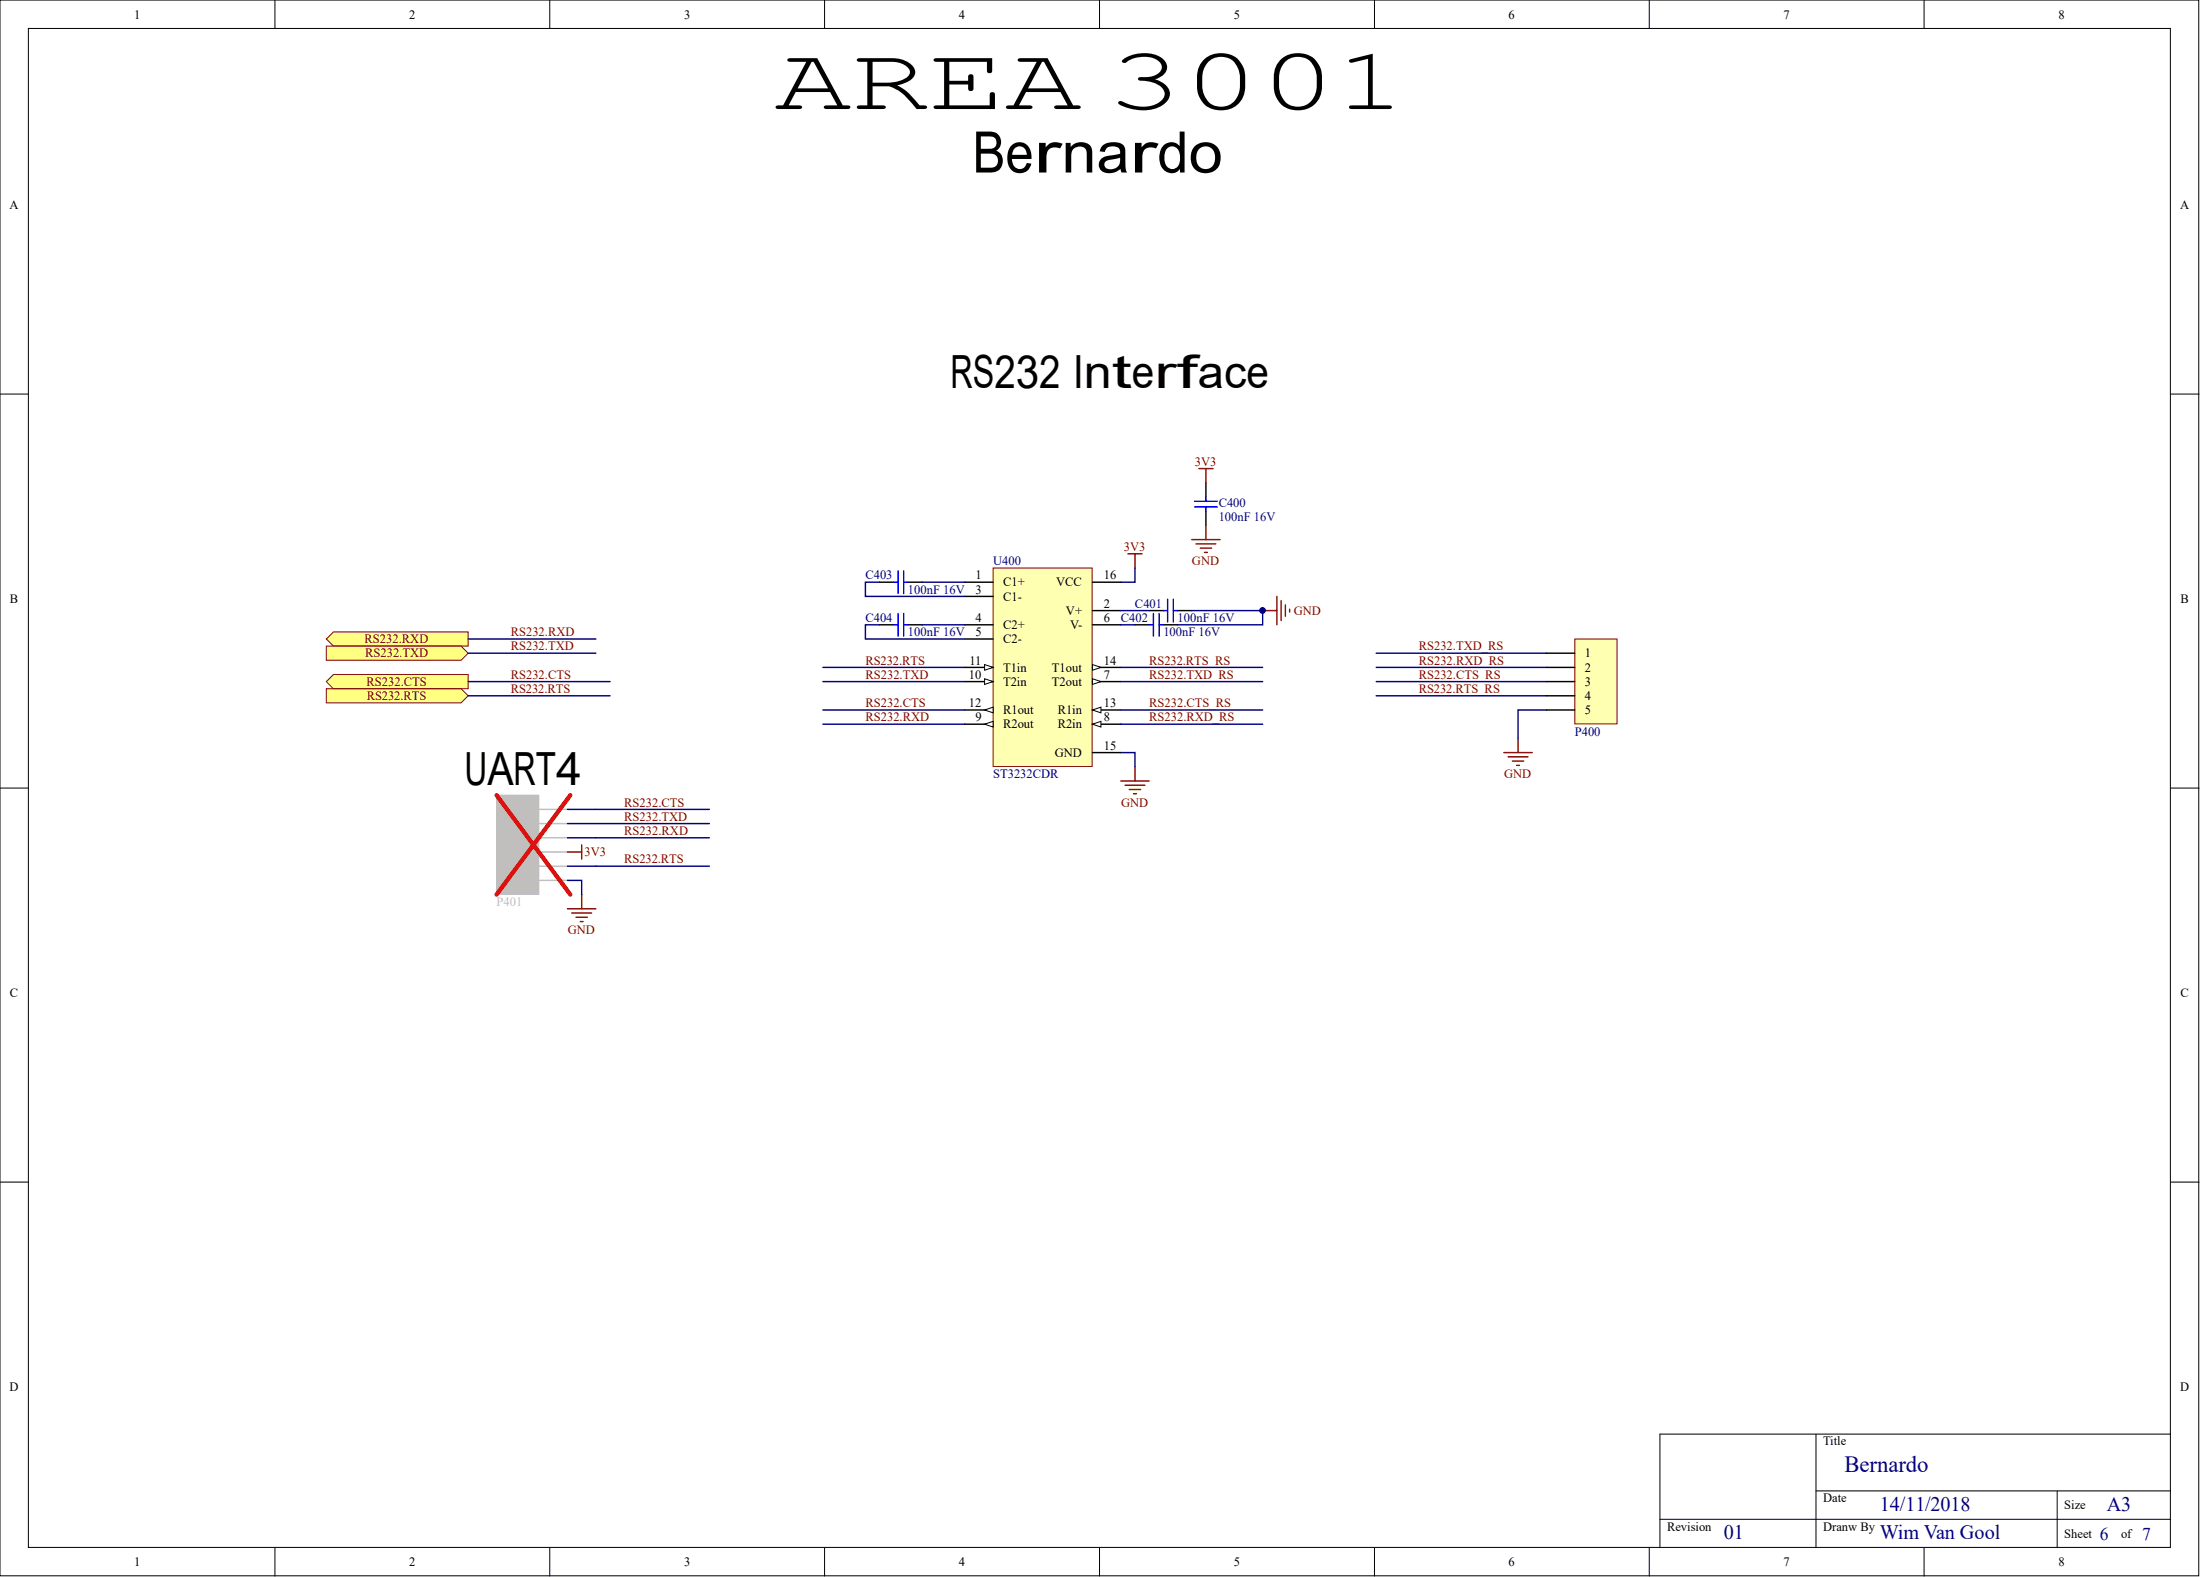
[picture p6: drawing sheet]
<svg xmlns="http://www.w3.org/2000/svg" width="393mm" height="282mm" viewBox="0 0 393 282" stroke-linecap="round" stroke-linejoin="round" font-family="sans-serif">
<g fill="#fff" stroke="#000" stroke-width=".18">
<path d="M0 0h393.1v281.7h-393.1z"/>
<path d="M5.1 5.1h383v271.5h-383z"/>
</g>
<g fill="none" stroke="#000" stroke-width=".18">
<path d="M49.2 0v5.1M98.3 0v5.1M147.4 0v5.1M196.6 0v5.1M245.7 0v5.1M294.9 0v5.1M344 0v5.1M0 70.4h5.1M388.1 70.4h5.1M0 140.9h5.1M388.1 140.9h5.1M0 211.3h5.1"/>
<path d="M388.1 211.3h5.1M324.7 256.3v20.3M388.1 256.3h-91.3v20.3M49.2 276.6v5.1M98.3 276.6v5.1M147.4 276.6v5.1M196.6 276.6v5.1M245.7 276.6v5.1M294.9 276.6v5.1M296.8 271.6h91.3M324.7 266.5h63.4M344 276.6v5.1"/>
<path d="M367.8 266.5v10.1"/>
</g>
<g fill="#ffff81" stroke="#810000" stroke-width=".18">
<path d="M59.6 112.9h24.1v2.6h-24.1l-1.3-1.3z" fill-rule="evenodd"/>
<path d="M58.3 115.5h24.1l1.3 1.3-1.3 1.2h-24.1z" fill-rule="evenodd"/>
<path d="M58.3 123.1h24.1l1.3 1.3-1.3 1.2h-24.1z" fill-rule="evenodd"/>
</g>
<g fill="none" stroke="#810000" stroke-width=".26">
<path d="M201.7 99h2.5M202.9 99v2.5M213.1 96.4h5M213.8 97.2h3.6M214.3 83.8h2.6M214.6 98h2M215.4 98.7h.5M215.6 83.8v2.5M215.6 93.9v2.5M200.4 139.6h5.1M202.9 137.1v2.5M268.9 134.5h5.1"/>
<path d="M269.6 135.3h3.6M270.4 136h2M271.2 136.8h.5M271.4 132v2.5M201.2 140.4h3.5M201.9 141.1h2M202.7 141.9h.5"/>
</g>
<path d="M215.6 86.3v2.5M215.6 91.4v2.5" fill="none" stroke="#000" stroke-width=".26"/>
<path d="M213.6 90.6h4M213.6 89.6h4M215.6 88.8v.8M215.6 90.6v.8" fill="none" stroke="#00f" stroke-width=".26"/>
<path d="M83.7 116.8h22.8M83.7 114.2h22.8M202.9 101.5v2.6h-2.5M246.1 116.8h30.4M246.1 119.3h30.4M83.7 124.4h25.4M200.4 134.5h2.5v2.6M276.5 126.9h-5.1v5.1" fill="none" stroke="#000081" stroke-width=".26"/>
<path d="M59.6 120.6h24.1v2.5h-24.1l-1.3-1.3z" fill-rule="evenodd" fill="#ffff81" stroke="#810000" stroke-width=".18"/>
<path d="M83.7 121.8h25.4M246.1 121.8h30.4M246.1 124.4h30.4" fill="none" stroke="#000081" stroke-width=".26"/>
<path d="M177.6 101.5h17.7v35.5h-17.7z" fill="#ffffb2" stroke="#810000" stroke-width=".18"/>
<path d="M172.5 119.3h5.1" fill="none" stroke="#000" stroke-width=".26"/>
<path d="M176 118.8l1.6 .5-1.6 .5z" fill="#fff"/>
<path d="M176 118.8l1.6 .5-1.6 .5z" fill="none" stroke="#000" stroke-width=".18"/>
<path d="M195.3 126.9h5.1" fill="none" stroke="#000" stroke-width=".26"/>
<path d="M195.3 126.9l1.5-.5v1z" fill="#fff"/>
<path d="M195.3 126.9l1.5-.5v1z" fill="none" stroke="#000" stroke-width=".18"/>
<path d="M195.3 129.4h5.1" fill="none" stroke="#000" stroke-width=".26"/>
<path d="M195.3 129.4l1.5-.5v1z" fill="#fff"/>
<path d="M195.3 129.4l1.5-.5v1z" fill="none" stroke="#000" stroke-width=".18"/>
<path d="M195.3 104.1h5.1M172.5 121.8h5.1" fill="none" stroke="#000" stroke-width=".26"/>
<path d="M176 121.3l1.6 .5-1.6 .5z" fill="#fff"/>
<path d="M176 121.3l1.6 .5-1.6 .5z" fill="none" stroke="#000" stroke-width=".18"/>
<path d="M172.5 126.9h5.1" fill="none" stroke="#000" stroke-width=".26"/>
<path d="M176 126.9l1.6-.5v1z" fill="#fff"/>
<path d="M176 126.9l1.6-.5v1z" fill="none" stroke="#000" stroke-width=".18"/>
<path d="M172.5 104.1h5.1M172.5 106.6h5.1M172.5 111.7h5.1M172.5 114.2h5.1M195.3 111.7h5.1M195.3 109.1h5.1M172.5 129.4h5.1M195.3 134.5h5.1" fill="none" stroke="#000" stroke-width=".26"/>
<path d="M176 129.4l1.6-.5v1z" fill="#fff"/>
<path d="M176 129.4l1.6-.5v1z" fill="none" stroke="#000" stroke-width=".18"/>
<path d="M195.3 119.3h5.1" fill="none" stroke="#000" stroke-width=".26"/>
<path d="M195.3 118.8l1.5 .5-1.5 .5z" fill="#fff"/>
<path d="M195.3 118.8l1.5 .5-1.5 .5z" fill="none" stroke="#000" stroke-width=".18"/>
<path d="M195.3 121.8h5.1" fill="none" stroke="#000" stroke-width=".26"/>
<path d="M195.3 121.3l1.5 .5-1.5 .5z" fill="#fff"/>
<path d="M195.3 121.3l1.5 .5-1.5 .5z" fill="none" stroke="#000" stroke-width=".18"/>
<path d="M157.3 111.7h2.5M157.3 104.1h2.5M162.3 111.7h2.6M162.3 104.1h2.6M202.9 111.7h2.6M205.5 109.1h2.5M208 111.7h2.5M210.5 109.1h2.6" fill="none" stroke="#000" stroke-width=".26"/>
<g fill="none" stroke="#00f" stroke-width=".26">
<path d="M159.8 111.7h.8M159.8 104.1h.8M160.6 102v4.1M160.6 109.6v4.1M161.6 111.7h.7M161.6 102v4.1M161.6 109.6v4.1M161.6 104.1h.7M205.5 111.7h.7M206.2 109.6v4.1M207.2 109.6v4.1M207.2 111.7h.8"/>
<path d="M208 109.1h.8M208.8 107.1v4.1M209.8 107.1v4.1M209.8 109.1h.7"/>
</g>
<g fill="none" stroke="#000081" stroke-width=".26">
<path d="M147.1 119.3h25.4M157.3 111.7h-2.6v2.5h17.8M157.3 104.1h-2.6v2.5h17.8M164.9 111.7h7.6M164.9 104.1h7.6M200.4 111.7h2.5M200.4 109.1h5.1M200.4 119.3h25.4M213.1 109.1h12.7v2.6h-15.3M147.1 129.4h25.4M147.1 121.8h25.4M147.1 126.9h25.4"/>
<path d="M200.4 129.4h25.4M200.4 121.8h25.4M200.4 126.9h25.4"/>
</g>
<circle cx="225.7" cy="109.1" r=".48" fill="#000081" stroke="#000081" stroke-width=".18"/>
<path d="M225.8 109.1h2.5M228.3 106.6v5.1M229.1 107.4v3.5M229.8 108.1v2.1M230.6 108.9v.5" fill="none" stroke="#810000" stroke-width=".26"/>
<path d="M281.6 114.2h7.5v15.2h-7.5z" fill="#ffffb2" stroke="#810000" stroke-width=".18"/>
<path d="M276.5 116.8h5.1M276.5 119.3h5.1M276.5 121.8h5.1M276.5 124.4h5.1M276.5 126.9h5.1" fill="none" stroke="#000" stroke-width=".26"/>
<path d="M101.5 152.3h2.5M104 151v2.5M104 159.9v2.5M101.5 162.4h5M102.2 163.2h3.6M103 164h2M103.7 164.7h.6" fill="none" stroke="#810000" stroke-width=".26"/>
<path d="M101.5 157.4h2.5v2.5M101.5 149.7h25.3M101.5 147.2h25.3M101.5 144.7h25.3M101.5 154.8h25.3" fill="none" stroke="#000081" stroke-width=".26"/>
<path d="M88.8 142.1h7.5v17.7h-7.5z" fill="#c1bfbd" stroke="#c1bfbd" stroke-width=".18"/>
<path d="M96.4 157.4h5.1M96.4 154.8h5.1M96.4 152.3h5.1M96.4 149.7h5.1M96.4 147.2h5.1M96.4 144.7h5.1" fill="none" stroke="#c1bfbd" stroke-width=".26"/>
<path d="M88.8 142.1l13.2 17.8M102 142.1l-13.2 17.8" fill="none" stroke="#f00" stroke-width=".77"/>
<text font-size="15.9" x="138.5" y="19.5">AREA 3001</text>
<text font-size="10.2" x="173.9" y="30.8">Bernardo</text>
<g font-size="8.2">
<text x="170" y="69.3">RS232 Interface</text>
<text x="83" y="140.4">UART4</text>
</g>
<text font-size="4.1" fill="#060080" x="329.8" y="263.1">Bernardo</text>
<g font-size="3.7" fill="#060080">
<text x="336.1" y="270">14/11/2018</text>
<text x="376.7" y="270">A3</text>
<text x="308.2" y="275.1">01</text>
<text x="336.1" y="275.1">Wim Van Gool</text>
</g>
<g font-size="3.2" fill="#060080">
<text x="375.4" y="275.2">6</text>
<text x="383" y="275.2">7</text>
</g>
<g font-size="2.3">
<text x="24" y="3.3">1</text>
<text x="73.1" y="3.3">2</text>
<text x="122.3" y="3.3">3</text>
<text x="171.4" y="3.3">4</text>
<text x="220.6" y="3.3">5</text>
<text x="269.7" y="3.3">6</text>
<text x="318.9" y="3.3">7</text>
<text x="368" y="3.3">8</text>
<text x="1.7" y="37.3">A</text>
<text x="389.8" y="37.3">A</text>
<text x="1.8" y="107.7">B</text>
<text x="174.4" y="103.6">1</text>
<text x="174.4" y="106.1">3</text>
<text x="179.3" y="104.8">C1+</text>
<text x="179.3" y="107.4">C1-</text>
<text x="188.9" y="104.8">VCC</text>
<text x="197.3" y="103.6">16</text>
<text x="389.9" y="107.7">B</text>
<text x="174.4" y="111.2">4</text>
<text x="174.4" y="113.7">5</text>
<text x="179.3" y="112.4">C2+</text>
<text x="190.6" y="109.9">V+</text>
<text x="191.3" y="112.4">V-</text>
<text x="197.3" y="108.6">2</text>
<text x="197.3" y="111.2">6</text>
<text x="173.3" y="118.8">11</text>
<text x="179.3" y="115">C2-</text>
<text x="197.3" y="118.8">14</text>
<text x="283.3" y="117.5">1</text>
<text x="173.3" y="121.3">10</text>
<text x="179.3" y="120.1">T1in</text>
<text x="179.3" y="122.6">T2in</text>
<text x="188.1" y="120.1">T1out</text>
<text x="188.1" y="122.6">T2out</text>
<text x="197.3" y="121.3">7</text>
<text x="283.3" y="120.1">2</text>
<text x="283.3" y="122.6">3</text>
<text x="283.3" y="125.1">4</text>
<text x="173.3" y="126.4">12</text>
<text x="174.4" y="128.9">9</text>
<text x="179.3" y="127.7">R1out</text>
<text x="179.3" y="130.2">R2out</text>
<text x="189.1" y="127.7">R1in</text>
<text x="189.1" y="130.2">R2in</text>
<text x="197.3" y="126.4">13</text>
<text x="197.3" y="128.9">8</text>
<text x="283.3" y="127.7">5</text>
<text x="188.6" y="135.3">GND</text>
<text x="197.3" y="134">15</text>
<text x="1.8" y="178.1">C</text>
<text x="389.9" y="178.1">C</text>
<text x="1.7" y="248.5">D</text>
<text x="389.8" y="248.5">D</text>
<text x="326" y="258.4">Title</text>
<text x="326" y="268.5">Date</text>
<text x="369.1" y="269.8">Size</text>
<text x="298.1" y="273.6">Revision</text>
<text x="326" y="273.6">Dranw By</text>
<text x="369.1" y="274.9">Sheet</text>
<text x="379.2" y="274.9">of</text>
<text x="24" y="279.9">1</text>
<text x="73.1" y="279.9">2</text>
<text x="122.3" y="279.9">3</text>
<text x="171.4" y="279.9">4</text>
<text x="220.6" y="279.9">5</text>
<text x="269.7" y="279.9">6</text>
<text x="318.9" y="279.9">7</text>
<text x="368" y="279.9">8</text>
</g>
<g font-size="2.3" fill="#810000">
<text x="213.6" y="83.3">3V3</text>
<text x="200.9" y="98.5">3V3</text>
<text x="213.1" y="101">GND</text>
<text x="91.3" y="113.7">RS232.RXD</text>
<text x="231.3" y="109.9">GND</text>
<text x="65.2" y="115">RS232.RXD</text>
<text x="65.3" y="117.5">RS232.TXD</text>
<text x="91.3" y="116.2">RS232.TXD</text>
<text x="154.7" y="118.8">RS232.RTS</text>
<text x="205.5" y="118.8">RS232.RTS_RS</text>
<text x="253.7" y="116.2">RS232.TXD_RS</text>
<text x="253.7" y="118.8">RS232.RXD_RS</text>
<text x="65.5" y="122.6">RS232.CTS</text>
<text x="65.6" y="125.1">RS232.RTS</text>
<text x="91.3" y="123.9">RS232.RTS</text>
<text x="91.3" y="121.3">RS232.CTS</text>
<text x="154.7" y="121.3">RS232.TXD</text>
<text x="205.5" y="121.3">RS232.TXD_RS</text>
<text x="253.7" y="121.3">RS232.CTS_RS</text>
<text x="253.7" y="123.9">RS232.RTS_RS</text>
<text x="154.7" y="128.9">RS232.RXD</text>
<text x="154.7" y="126.4">RS232.CTS</text>
<text x="205.5" y="128.9">RS232.RXD_RS</text>
<text x="205.5" y="126.4">RS232.CTS_RS</text>
<text x="268.9" y="139.1">GND</text>
<text x="111.6" y="149.2">RS232.RXD</text>
<text x="111.6" y="146.7">RS232.TXD</text>
<text x="111.6" y="144.2">RS232.CTS</text>
<text x="200.4" y="144.2">GND</text>
<text x="104.5" y="153">3V3</text>
<text x="111.6" y="154.3">RS232.RTS</text>
<text x="101.5" y="167">GND</text>
</g>
<g font-size="2.3" fill="#000081">
<text x="217.9" y="93.1">100nF 16V</text>
<text x="217.9" y="90.6">C400</text>
<text x="177.6" y="101">U400</text>
<text x="154.7" y="103.6">C403</text>
<text x="162.3" y="106.1">100nF 16V</text>
<text x="154.7" y="111.2">C404</text>
<text x="162.3" y="113.7">100nF 16V</text>
<text x="200.4" y="111.2">C402</text>
<text x="202.9" y="108.6">C401</text>
<text x="208" y="113.7">100nF 16V</text>
<text x="210.5" y="111.2">100nF 16V</text>
<text x="281.6" y="131.5">P400</text>
<text x="177.6" y="139.1">ST3232CDR</text>
</g>
<g font-size="2.3" fill="#c1bfbd">
<text x="93.5" y="148">5</text>
<text x="93.5" y="155.6">2</text>
<text x="93.5" y="153">3</text>
<text x="93.5" y="150.5">4</text>
<text x="88.8" y="161.9">P401</text>
</g>
</svg>
